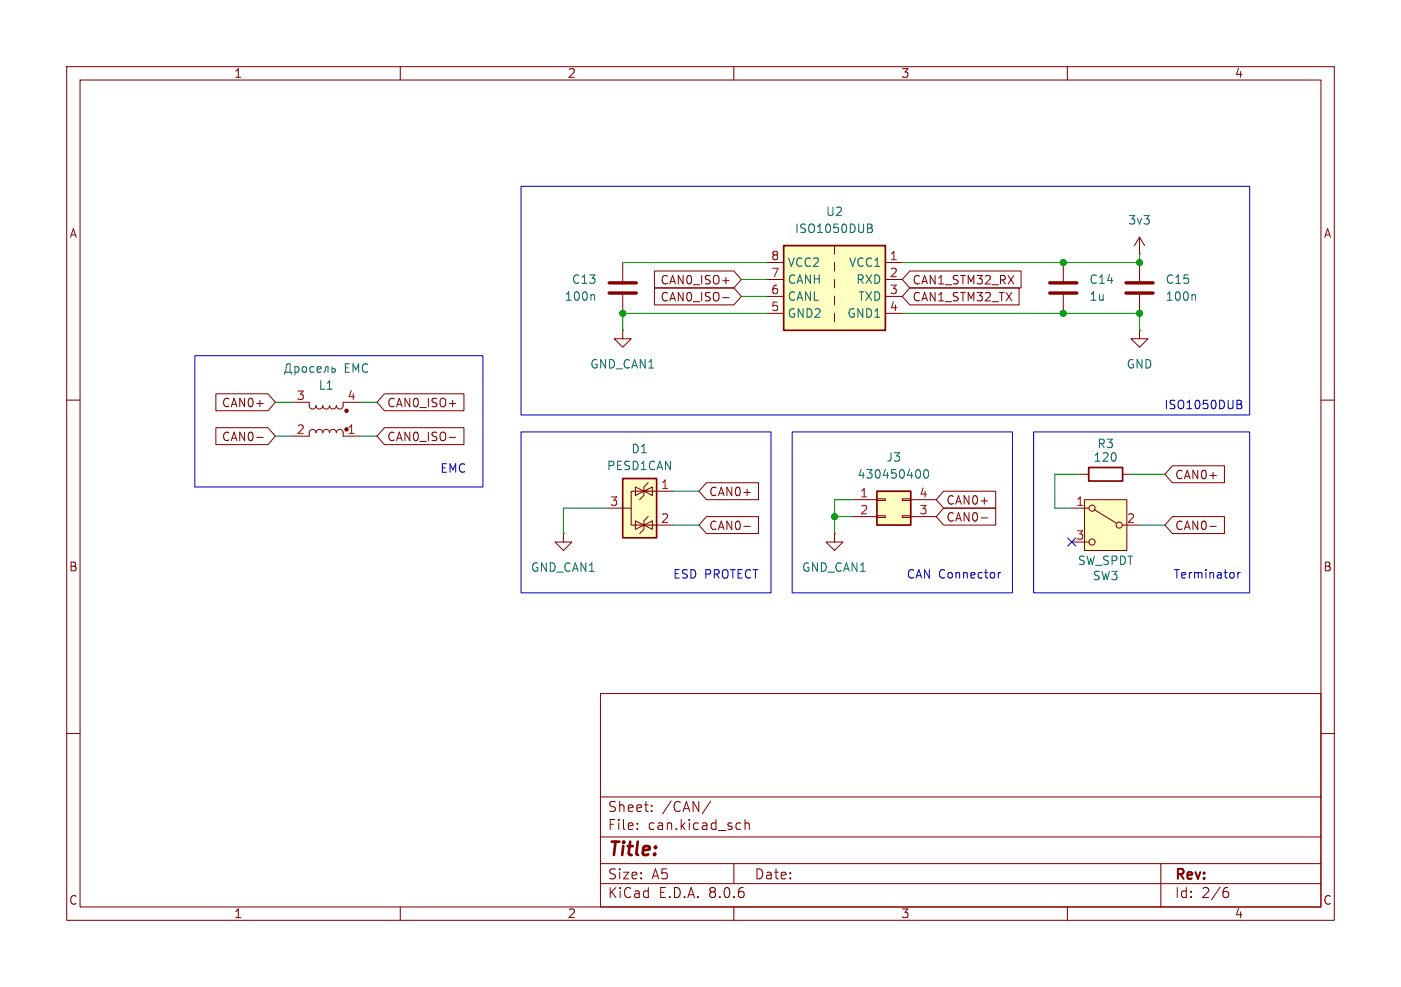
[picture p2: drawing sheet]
<svg xmlns="http://www.w3.org/2000/svg" width="210mm" height="148mm" viewBox="0 0 210 148" stroke-linecap="round" stroke-linejoin="round" font-family="sans-serif">
<g fill="none" stroke="#840000" stroke-width=".15">
<path d="M10 10h190v128h-190zM12 12h186v124h-186zM60 10v2M110 10v2M160 10v2M10 60h2M198 60h2M43.8 65.4h2.6v-.5a.51 .51 0 0 1 .5-.5 .51 .51 0 0 1 .5 .5 .51 .51 0 0 1 .5-.5 .51 .51 0 0 1 .5 .5 .51 .51 0 0 1 .5-.5 .51 .51 0 0 1 .5 .5 .51 .51 0 0 1 .5-.5 .51 .51 0 0 1 .5 .5 .51 .51 0 0 1 .5-.5 .51 .51 0 0 1 .5 .5v.5h2.6M43.8 60.3h2.6v.5a.51 .51 0 0 0 .5 .5 .51 .51 0 0 0 .5-.5 .51 .51 0 0 0 .5 .5 .51 .51 0 0 0 .5-.5 .51 .51 0 0 0 .5 .5 .51 .51 0 0 0 .5-.5 .51 .51 0 0 0 .5 .5 .51 .51 0 0 0 .5-.5 .51 .51 0 0 0 .5 .5 .51 .51 0 0 0 .5-.5v-.5h2.6M161.9 71.1h1.3M168.3 71.1h1.2M10 110h2"/>
<path d="M90 104h108v32h-108zM90 119.5h108M198 110h2M60 136v2M90 132.5h108M90 129.5h108M90 125.5h108M95.5 124.2v.2M95.5 123.5v.1M97.7 121.5v.2M97.7 120.8v.1M106.5 120.1l-1.3 1.9"/>
<path d="M110 136v2M110 129.5v3M110.9 123.4l.1 .1M111 124.3l-.1 .1M111.7 122.9v1.5M111.7 123.5a.37 .37 0 0 1 .6 .1v.8M160 136v2M174 129.5v6.5M183.6 133.7h.3l.3 .2-.1 .5-.2 .2h-.3M184 133.1l-.4 .1"/>
</g>
<path d="M163.2 70.1h5.1v2h-5.1z" fill="none" stroke="#840000" stroke-width=".25"/>
<circle cx="51.9" cy="61.6" r=".25" fill="#840000" stroke="#840000" stroke-width=".15"/>
<path d="M42.6 56.1v-.3h1.1v.3M42.8 55.8l.1-1 .3-.2h.3v1.2M44.2 55h.4l.2 .2v.4l-.1 .2h-.5M44.2 55v1.2M45.4 55.1l.1-.1 .4 .1 .1 .5-.2 .2h-.3l-.1-.1zM47.1 55h-.4l-.3 .2v.4l.2 .2h.5M47.5 55.4l.6-.1v-.3h-.4l-.2 .2 .1 .6h.5M48.6 55.8h.1l.1-.6 .2-.2h.2v.8M49.8 55v.8h.4v-.5h-.4" fill="none" stroke="#006464" stroke-width=".15"/>
<path d="M93.3 71.8h5.1v8.8h-5.1z" fill="#ffffc2"/>
<path d="M93.3 71.8h5.1v8.8h-5.1z" fill="none" stroke="#840000" stroke-width=".25"/>
<g fill="none" stroke="#840000" stroke-width=".15">
<path d="M93.3 39.4v2.8M93.3 49.5v1.3h-1.2l1.2 1.3 1.3-1.3h-1.3M93.3 49.5h.1M93.3 44.2v2.8M170.8 49.5v1.3h-1.3l1.3 1.3 1.3-1.3h-1.3M170.8 49.5h.1M90.8 76.2h3.8M95.2 73l1.3 .7-1.3 .6zM95.2 78.1l1.3 .6-1.3 .7zM96.5 73.7h-1.9v5h1.9M96.5 78.7l1.3-.6v1.3zM96.5 73.7l1.3-.7v1.3l-1.3-.6h.7"/>
<path d="M96.5 73.7h4.5M96.5 78.7h4.5M97.2 72.4l-.7 .6v1.3l-.6 .6M97.2 77.5l-.7 .6v1.3l-.6 .6M84.5 80v1.3h1.2l-1.2 1.3-1.3-1.3h1.3M84.5 80h.1"/>
</g>
<path d="M91.3 43.9h4.1M91.3 42.4h4.1" fill="none" stroke="#840000" stroke-width=".51"/>
<path d="M88.9 44.2l.2 .2v.6" fill="none" stroke="#006464" stroke-width=".15"/>
<path d="M162.6 74.9h6.3v7.7h-6.3z" fill="#ffffc2"/>
<g fill="none" stroke="#840000" stroke-width=".15">
<path d="M170.8 39.4v2.8M170.8 44.2v2.8M160.7 76.2h2.5M162.6 74.9h6.3v7.7h-6.3zM164.1 76.5l3.3 2M168.3 78.7h2.5M160.7 81.3h2.5"/>
<circle cx="163.7" cy="76.2" r=".46"/>
<circle cx="167.8" cy="78.7" r=".46"/>
<circle cx="163.7" cy="81.3" r=".46"/>
</g>
<path d="M168.8 43.9h4M168.8 42.4h4" fill="none" stroke="#840000" stroke-width=".51"/>
<path d="M179 44.2l.2 .2v.6" fill="none" stroke="#006464" stroke-width=".15"/>
<path d="M131.4 73.7h5.1v5h-5.1z" fill="#ffffc2"/>
<path d="M127.6 74.9h3.8M127.6 77.5h3.8M131.4 77.3h1.3v.3h-1.3zM131.4 74.8h1.3v.3h-1.3zM135.3 77.3h1.2v.3h-1.2zM135.3 74.8h1.2v.3h-1.2zM136.5 74.9h3.8M136.5 77.5h3.8M125.1 80v1.3h1.3l-1.3 1.3-1.3-1.3h1.3M125.1 80h.1" fill="none" stroke="#840000" stroke-width=".15"/>
<path d="M131.4 73.7h5.1v5h-5.1z" fill="none" stroke="#840000" stroke-width=".25"/>
<path d="M137.8 70.5l.2 .4-.2 .7M138.6 70.6l.2-.2a.68 .68 0 0 1 .4 .7 .68 .68 0 0 1-.4 .6l-.2-.1-.1-.4z" fill="none" stroke="#006464" stroke-width=".15"/>
<path d="M117.5 36.8h15.2v12.7h-15.2z" fill="#ffffc2"/>
<path d="M117.5 36.8h15.2v12.7h-15.2z" fill="none" stroke="#840000" stroke-width=".25"/>
<g fill="none" stroke="#840000" stroke-width=".15">
<path d="M114.9 39.4h2.6M125.1 36.8v1.3M125.1 39.4v1.2M132.7 39.4h2.6M159.4 39.4v2.8M170.8 38.1h.1M170.8 35.6l-.7 1.2M170.8 35.6v2.5M170.8 35.6l.8 1.2M32.4 59.1h7.8l1.1 1.2-1.1 1.3h-7.8zM57.6 59.1h11.9v2.5h-11.9l-1.1-1.3zM98.1 43.2h11.9l1.1 1.3-1.1 1.2h-11.9z"/>
<path d="M98.1 40.6h11.9l1.1 1.3-1.1 1.3h-11.9zM108.3 44.6h1M108.3 42.1h1M114.9 41.9h2.6M114.9 44.5h2.6M114.9 47h2.6M125.1 41.9v1.3M125.1 44.5v1.2M125.1 47v1.3M132.7 41.9h2.6M132.7 44.5h2.6M132.7 47h2.6"/>
<path d="M136.4 43.2h16.4v2.5h-16.4l-1.1-1.2zM136.4 40.6h16.7v2.6h-16.7l-1.1-1.3zM159.4 44.2v2.8M32.4 64.1h7.8l1.1 1.3-1.1 1.3h-7.8zM38.5 65.6h.9M57.6 64.1h11.9v2.6h-11.9l-1.1-1.3zM67.4 65.6h.9M67.4 60.5h.9M105.9 77.5h7.8v2.5h-7.8l-1.1-1.3zM105.9 72.4h7.8v2.5h-7.8l-1.1-1.2zM111.5 78.9h1M141.4 73.7h7.9v2.5h-7.9l-1.1-1.3z"/>
<path d="M141.4 76.2h7.9v2.5h-7.9l-1.1-1.2zM147.1 77.7h.9M175.7 69.8h7.8v2.6h-7.8l-1.1-1.3zM175.7 77.5h7.8v2.5h-7.8l-1.1-1.3zM181.4 78.9h.9"/>
</g>
<path d="M130.1 33.6h.4l.2 .1v.3l-.2 .2M130.1 34.2h.4M130.5 34.2a.34 .34 0 0 1 .3 .3 .34 .34 0 0 1-.3 .4h-.4" fill="none" stroke="#006464" stroke-width=".15"/>
<path d="M157.4 43.9h4M157.4 42.4h4" fill="none" stroke="#840000" stroke-width=".51"/>
<g fill="none" stroke="#0000c2" stroke-width=".15">
<path d="M78.1 27.9h109.2v34.3h-109.2zM29.2 53.3h43.2v19.7h-43.2zM78.1 64.8h37.5v24.1h-37.5zM118.7 64.8h33.1v24.1h-33.1zM154.9 64.8h32.4v24.1h-32.4zM185.4 60h.4l.2 .1 .1 .3-.3 .2M185.4 60.6h.4M185.8 60.6a.34 .34 0 0 1 .4 .3 .34 .34 0 0 1-.3 .4h-.5M149.6 85.8v.9M150 85.8l-.2 .1-.2 .2M184.9 86v.6M185.5 85.8v.9"/>
<path d="M185.9 85.8l-.2 .1-.2 .2"/>
</g>
<g fill="none" stroke="#009600" stroke-width=".15">
<path d="M93.3 39.4h21.6M170.8 38.1v1.3h-35.5M111.1 41.9h3.8M111.1 44.5h3.8M114.9 47h-21.6v2.5M135.3 47h35.5v2.5M41.3 65.4h2.5M41.3 60.3h2.5M54 65.4h2.5M54 60.3h2.5M90.8 76.2h-6.3v3.8M101 73.7h3.8"/>
<path d="M101 78.7h3.8M125.1 77.5h2.5M127.6 74.9h-2.5v5.1M161.9 71.1h-3.8v5.1h2.6M169.5 71.1h5.1M170.8 78.7h3.8"/>
</g>
<path d="M160 80.7l1.3 1.2M161.3 80.7l-1.3 1.2" fill="none" stroke="#000084" stroke-width=".15"/>
<g fill="#009600" stroke="#009600" stroke-width=".15">
<circle cx="125.1" cy="77.5" r=".46"/>
<circle cx="93.3" cy="47" r=".46"/>
<circle cx="170.8" cy="39.4" r=".46"/>
<circle cx="170.8" cy="47" r=".46"/>
<circle cx="159.4" cy="39.4" r=".46"/>
<circle cx="159.4" cy="47" r=".46"/>
</g>
<text font-size="2.8" fill="#840000" x="91" y="128.9">Title:</text>
<g font-size="2.1" fill="#840000">
<text x="91" y="124.7">File:</text>
<text x="91" y="122">Sheet:</text>
<text x="97.1" y="124.7">can.kicad_sch</text>
<text x="99.2" y="122">/CAN/</text>
<text x="91" y="134.9">KiCad</text>
<text x="91" y="132.1">Size:</text>
<text x="97.7" y="132.1">A5</text>
<text x="98.7" y="134.9">E.D.A.</text>
<text x="106.3" y="134.9">8.0.6</text>
<text x="113" y="132.1">Date:</text>
<text x="176" y="132.3">Rev:</text>
<text x="176" y="134.9">Id:</text>
<text x="180.1" y="134.9">2/6</text>
</g>
<g font-size="1.8" fill="#840000">
<text x="35" y="11.9">1</text>
<text x="85" y="11.9">2</text>
<text x="135" y="11.9">3</text>
<text x="185" y="11.9">4</text>
<text x="10.3" y="35.9">A</text>
<text x="198.4" y="35.9">A</text>
<text x="98.9" y="45.4">CAN0_ISO-</text>
<text x="98.9" y="42.9">CAN0_ISO+</text>
<text x="136.7" y="45.4">CAN1_STM32_TX</text>
<text x="136.7" y="42.9">CAN1_STM32_RX</text>
<text x="33.2" y="61.3">CAN0+</text>
<text x="57.9" y="61.3">CAN0_ISO+</text>
<text x="33.2" y="66.4">CAN0-</text>
<text x="57.9" y="66.4">CAN0_ISO-</text>
<text x="106.2" y="74.6">CAN0+</text>
<text x="141.8" y="75.9">CAN0+</text>
<text x="176.1" y="72.1">CAN0+</text>
<text x="106.2" y="79.7">CAN0-</text>
<text x="141.8" y="78.4">CAN0-</text>
<text x="176.1" y="79.7">CAN0-</text>
<text x="10.3" y="85.9">B</text>
<text x="198.3" y="85.9">B</text>
<text x="10.3" y="135.9">C</text>
<text x="35" y="137.9">1</text>
<text x="85" y="137.9">2</text>
<text x="135" y="137.9">3</text>
<text x="185" y="137.9">4</text>
<text x="198.3" y="135.9">C</text>
</g>
<g font-size="1.8" fill="#006464">
<text x="119.1" y="35.2">ISO1050DUB</text>
<text x="123.7" y="32.6">U2</text>
<text x="169" y="33.9">3v3</text>
<text x="118" y="40.2">VCC2</text>
<text x="127.2" y="40.2">VCC1</text>
<text x="84.5" y="45.3">100n</text>
<text x="85.6" y="42.8">C13</text>
<text x="118" y="47.9">GND2</text>
<text x="118" y="45.3">CANL</text>
<text x="118" y="42.8">CANH</text>
<text x="126.9" y="47.9">GND1</text>
<text x="128.3" y="42.8">RXD</text>
<text x="128.6" y="45.3">TXD</text>
<text x="163.2" y="45.3">1u</text>
<text x="163.2" y="42.8">C14</text>
<text x="174.6" y="45.3">100n</text>
<text x="174.6" y="42.8">C15</text>
<text x="47.7" y="58.6">L1</text>
<text x="51.6" y="56.1">EMC</text>
<text x="88.4" y="55.5">GND_CAN1</text>
<text x="168.8" y="55.5">GND</text>
<text x="90.9" y="70.7">PESD1CAN</text>
<text x="94.5" y="68.2">D1</text>
<text x="128.4" y="72">430450400</text>
<text x="132.8" y="69.4">J3</text>
<text x="163.8" y="69.4">120</text>
<text x="164.4" y="67.4">R3</text>
<text x="79.5" y="86">GND_CAN1</text>
<text x="120.1" y="86">GND_CAN1</text>
<text x="161.5" y="84.9">SW_SPDT</text>
<text x="163.7" y="87.2">SW3</text>
</g>
<g font-size="1.8" fill="#a90000">
<text x="115.5" y="41.7">7</text>
<text x="115.5" y="39.1">8</text>
<text x="133.3" y="39.1">1</text>
<text x="133.3" y="41.7">2</text>
<text x="115.5" y="46.7">5</text>
<text x="115.5" y="44.2">6</text>
<text x="133.3" y="44.2">3</text>
<text x="133.3" y="46.7">4</text>
<text x="44.4" y="65.2">2</text>
<text x="44.4" y="60.1">3</text>
<text x="52" y="65.2">1</text>
<text x="52" y="60.1">4</text>
<text x="91.4" y="75.9">3</text>
<text x="99" y="73.4">1</text>
<text x="128.8" y="74.7">1</text>
<text x="128.8" y="77.2">2</text>
<text x="137.7" y="77.2">3</text>
<text x="137.7" y="74.7">4</text>
<text x="161.2" y="75.9">1</text>
<text x="99" y="78.5">2</text>
<text x="161.2" y="81">3</text>
<text x="168.8" y="78.5">2</text>
</g>
<g font-size="1.8" fill="#0000c2">
<text x="174.4" y="61.6">ISO1050DUB</text>
<text x="65.9" y="71.1">EMC</text>
<text x="100.8" y="87">ESD PROTECT</text>
<text x="135.8" y="87">CAN Connector</text>
<text x="175.8" y="87">Terminator</text>
</g>
</svg>
